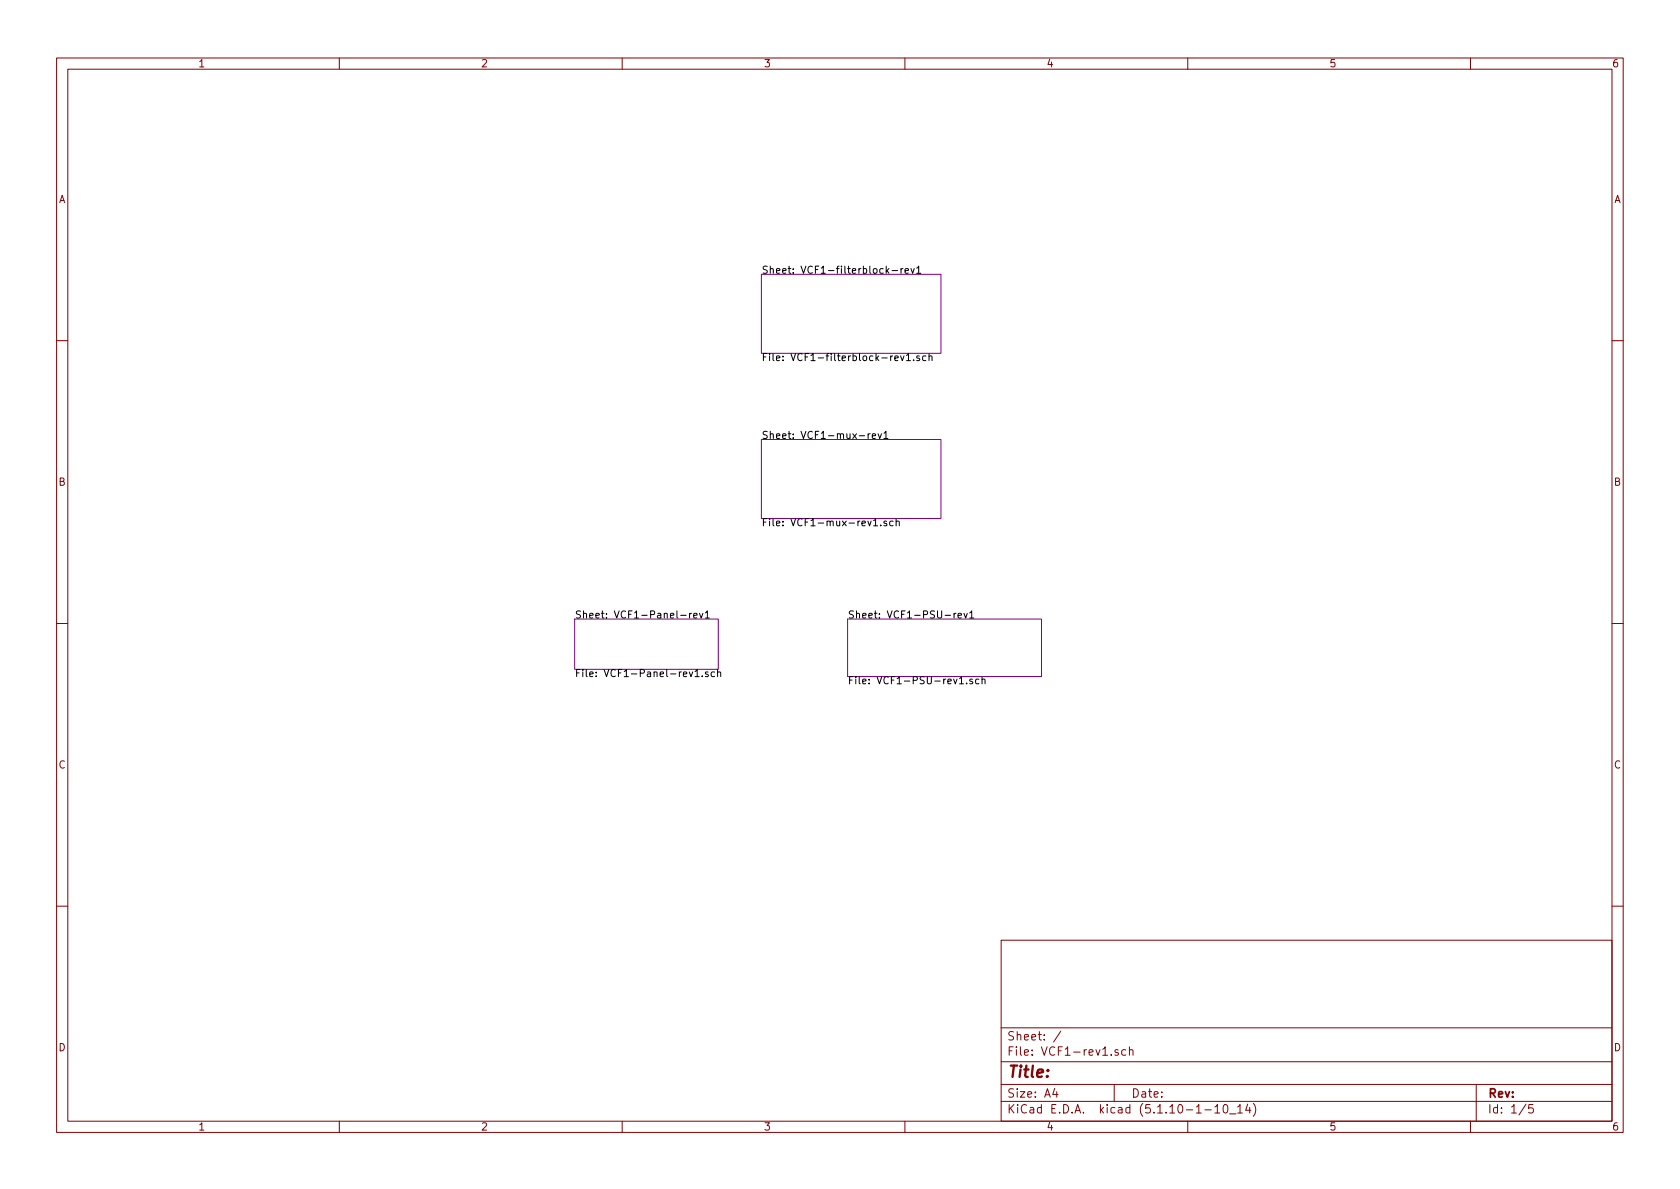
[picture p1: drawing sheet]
<svg xmlns="http://www.w3.org/2000/svg" width="297mm" height="210mm" viewBox="0 0 297 210" stroke-linecap="round" stroke-linejoin="round" font-family="sans-serif">
<g fill="none" stroke="#840000" stroke-width=".18">
<path d="M10 10.3h277v189.9h-277zM12 12.2h273v186.1h-273zM60 10.3v1.9M110 10.3v1.9M160 10.3v1.9M210 10.3v1.9M260 10.3v1.9M10 60.2h2M285 60.2h2M10 110.3h2M285 110.3h2M10 160.2h2"/>
<path d="M177 166.3h108v32h-108zM285 160.2h2M60 198.3v1.9M110 198.3v1.9M160 198.3v1.9M177 194.8h108M177 191.8h108M177 187.8h108M177 181.8h108M186.5 192.5l-.4 1h1M186.8 193v1M187.6 182.3l-1.3 2"/>
<path d="M197 191.8v3M197.7 185.7l-.4-.1-.2 .2 .1 .2 .5 .2v.3h-.6M199.1 185.7l-.5-.1-.3 .3 .1 .6 .2 .1 .5-.1M199.7 185.7l.2-.1 .4 .1v.9M199.7 185.1v1.5M210 198.3v1.9M213 196.3h1.2M214.8 195.8l.4-.5v1.5M214.8 196.8h.9M216.4 195.5l.3-.2a.94 .94 0 0 1 0 1.5l-.4-.3v-.6zM217.4 197h1.1M218.8 195.8l.5-.5v1.5"/>
<path d="M218.8 196.8h.9M220.6 195.2l-.4 1.1h1M221 195.8v1M221.6 195.1a1.71 1.71 0 0 1 0 2.3M260 198.3v1.9M261 191.8v6.5M269.8 195.2l-1.2 2M271 195.3h-.7v.7l.2-.1 .5 .1 .1 .2-.1 .5-.2 .1-.5-.1"/>
</g>
<path d="M134.6 48.5h31.8v14h-31.8zM134.6 77.7h31.8v14h-31.8zM101.6 109.5h25.4v8.9h-25.4zM149.9 109.5h34.2v10.1h-34.2z" fill="none" stroke="#840084" stroke-width=".18"/>
<g fill="none" stroke="#000" stroke-width=".18">
<path d="M156.8 47.8l.4 .5M157.2 47.5l-.5 .5M157.7 47.8h1M159.3 47.5v.8M159.7 47.5h-.3l-.1 .2M160 47.9l.6-.1v-.3h-.4l-.2 .2 .1 .6h.5M161.1 47.5l.3 .8 .2-.8M162.1 47.4l.3-.3v1.2M162.1 48.3h.7M153.5 76.7v.8M153.8 76.7l-.3 .2M154.2 77.1l.6-.1v-.2l-.4-.1-.2 .2 .1 .6h.5"/>
<path d="M155.2 76.7l.3 .8 .4-.8M156.3 76.6l.3-.3v1.2M156.3 77.5h.7M158.2 63.3l.6-.1-.1-.2-.3-.1-.2 .2 .1 .6h.4M159.2 62.9l.3 .9 .3-.9M160.3 62.9l.3-.4v1.3M160.3 63.8h.7M161.5 63.6v.2M162.6 63l-.3-.1-.2 .2v.2l.5 .1v.3h-.5M163.7 63l-.4-.1-.2 .3 .1 .5h.5M164.3 63.1l.1-.2 .3 .1 .1 .8M164.3 62.5v1.3"/>
<path d="M154.5 92.1l.3-.4v1.3M154.5 93h.7M155.7 92.9v.1M156.8 92.2l-.3-.1-.2 .2v.2l.5 .1v.3h-.5M157.9 92.2l-.3-.1-.3 .3 .1 .5h.5M158.4 92.3l.2-.2 .3 .1 .1 .8M158.4 91.7v1.3M120.3 108.8h1M121.9 108.5v.8M122.3 108.5l-.4 .2M122.7 108.9l.6-.1-.1-.3h-.4l-.1 .1v.6h.5M122.9 118.7l.4-.3v1.3"/>
<path d="M122.9 119.7h.7M123.7 108.5l.3 .8 .3-.8M124.2 119.5v.2M124.7 108.4l.4-.4v1.3M124.7 109.3h.7M125.2 118.9l-.3-.1-.2 .2 .1 .2 .4 .1v.3h-.5M126.3 118.9l-.3-.1-.3 .2 .2 .6h.4M126.9 118.9l.2-.1 .3 .1v.8M126.9 118.4v1.3M168.7 108.5v.8M169 108.5h-.2l-.1 .2M169.4 108.9l.6-.1v-.3h-.4l-.2 .1 .1 .6h.5"/>
<path d="M170.4 108.5l.3 .8 .3-.8M171.4 108.4l.4-.4v1.3M171.4 109.3h.8M173.6 119.7v1.2M169.6 120.9h.8M170.9 120.8v.1M171.9 120.1h-.3l-.2 .2 .1 .1 .4 .2v.3h-.5M173.1 120.1h-.4l-.2 .2 .1 .6h.5M173.6 120.2l.2-.1h.3l.1 .8"/>
</g>
<text font-size="2.8" fill="#840000" x="178" y="190.5">Title:</text>
<g font-size="2.1" fill="#840000">
<text x="178" y="184">Sheet: /</text>
<text x="178" y="186.7">File: VCF1-rev1.sch</text>
<text x="178" y="196.9">KiCad E.D.A. kicad (5.1.10-1-10_14)</text>
<text x="178" y="194.1">Size: A4</text>
<text x="200" y="194.1">Date:</text>
<text x="263" y="194.1">Rev:</text>
<text x="263" y="196.9">Id: 1/5</text>
</g>
<g font-size="1.8" fill="#840000">
<text x="35" y="11.9">1</text>
<text x="85" y="11.9">2</text>
<text x="135" y="11.9">3</text>
<text x="185" y="11.9">4</text>
<text x="235" y="11.9">5</text>
<text x="285" y="11.9">6</text>
<text x="10.4" y="35.9">A</text>
<text x="285.4" y="35.9">A</text>
<text x="10.4" y="85.9">B</text>
<text x="285.4" y="85.9">B</text>
<text x="10.4" y="135.9">C</text>
<text x="285.4" y="135.9">C</text>
<text x="10.4" y="185.9">D</text>
<text x="285.4" y="185.9">D</text>
<text x="35" y="199.9">1</text>
<text x="85" y="199.9">2</text>
<text x="135" y="199.9">3</text>
<text x="185" y="199.9">4</text>
<text x="235" y="199.9">5</text>
<text x="285" y="199.9">6</text>
</g>
<g font-size="1.8">
<text x="134.6" y="48.4">Sheet: VCF1-filterblock-rev1</text>
<text x="134.6" y="63.8">File: VCF1-filterblock-rev1.sch</text>
<text x="134.6" y="77.6">Sheet: VCF1-mux-rev1</text>
<text x="134.6" y="93.1">File: VCF1-mux-rev1.sch</text>
<text x="101.6" y="109.4">Sheet: VCF1-Panel-rev1</text>
<text x="149.9" y="109.4">Sheet: VCF1-PSU-rev1</text>
<text x="101.6" y="119.7">File: VCF1-Panel-rev1.sch</text>
<text x="149.9" y="121">File: VCF1-PSU-rev1.sch</text>
</g>
</svg>
